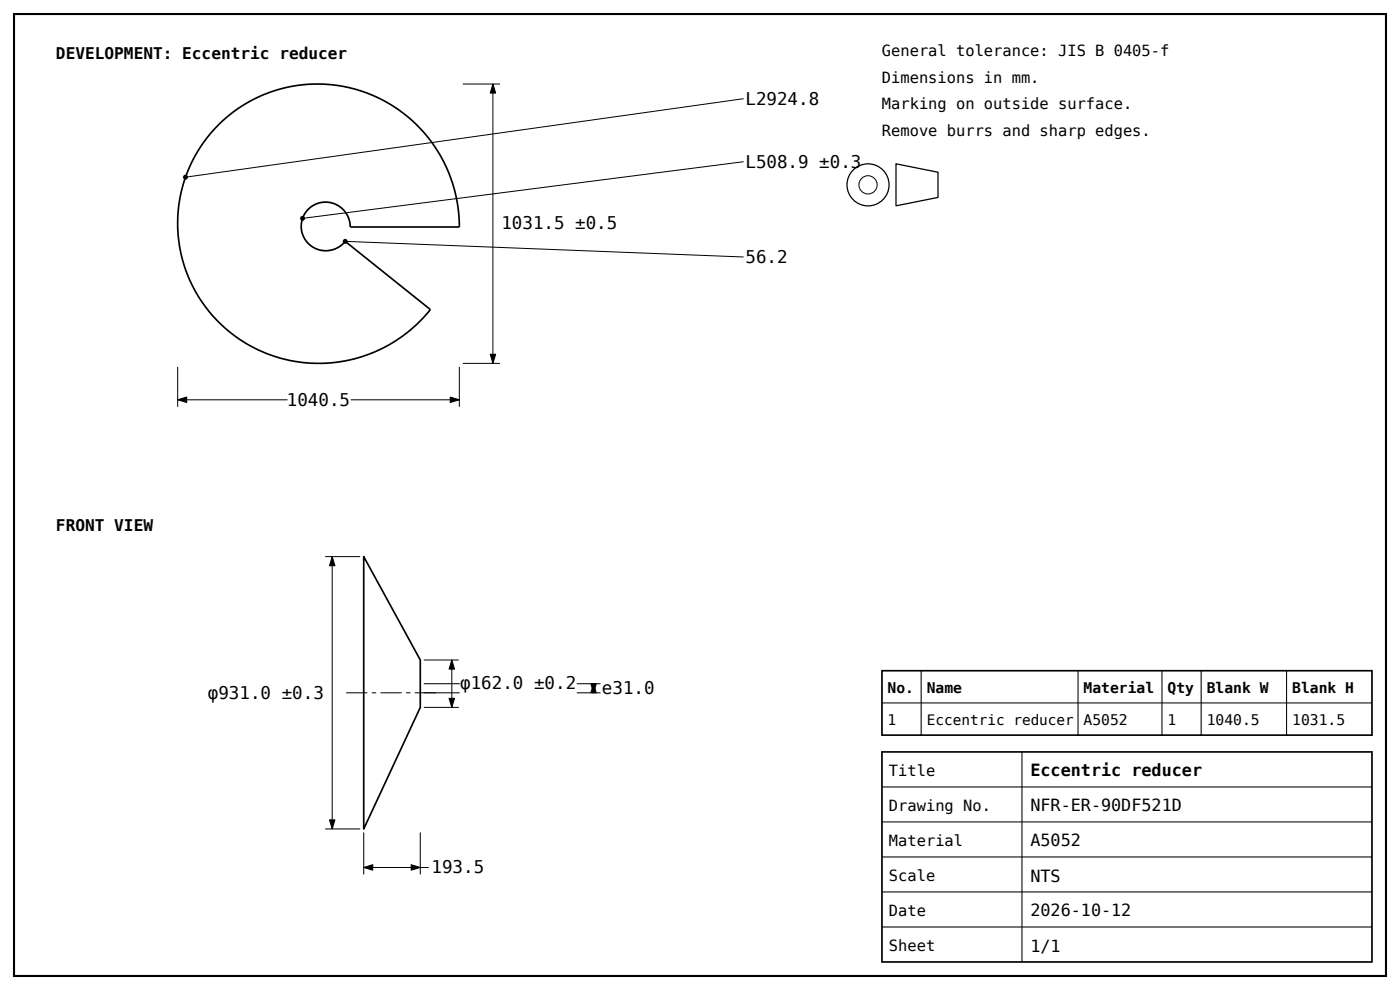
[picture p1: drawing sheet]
<svg xmlns="http://www.w3.org/2000/svg" width="507mm" height="359mm" viewBox="0 0 507 359" stroke-linecap="round" stroke-linejoin="round" font-family="sans-serif">
<path d="M5.1 5.1h497.3v348.6h-497.3z" fill="none" stroke="#000" stroke-width=".76" stroke-linecap="butt"/>
<path d="M324.8 59.4l15.2 3v9.1l-15.2 3.1z" fill="none" stroke="#000" stroke-width=".46"/>
<circle cx="314.6" cy="67" r="7.6" fill="none" stroke="#000" stroke-width=".45"/>
<g fill="none" stroke="#000" stroke-width=".36">
<path d="M117.9 201.7h12.7M120.4 201.7v98.7M153.6 239.2h12.7M163.8 239.2v17.2M153.6 256.4h12.7M153.6 247.8h13M153.6 251.1h13M209.1 247.8h8.6M209.1 251.1h8.6M215.2 247.8v3.3M117.9 300.4h12.7M131.8 301.7v15.2"/>
<path d="M131.8 314.4h23.6M152.3 301.7v15.2"/>
<circle cx="314.6" cy="67" r="3.3"/>
</g>
<path d="M79.8 44.6l3.6-3.1 4.6-3.3 4.5-2.5 4.4-1.9 3.7-1.3 5.1-1.2 5.1-.7 5.2-.1 4.4 .2 5.9 1 4.6 1.3 4.5 1.7 4.6 2.3 3.7 2.3 3.2 2.3 4.2 3.7 4 4.5 2.6 3.5 2.9 4.8 2.1 4.7 1.7 4.9 1.3 5.4 .6 4.4 .2 4.8h-39.6l-.1-1.8-.5-1.8-.9-1.6-1.4-1.5-3-1.8-3.3-.6-3.3 .8-1.6 .9-1.5 1.4-1.6 2.8-.5 3.5 .4 2.3 1.5 2.6 2.1 1.9 2.2 1.1 3.2 .4 2.3-.5 2.3-1.1 1.9-1.8 30.9 24.7-3.2 3.6-4 3.8-3.5 2.7-4 2.5-3.9 2-4.8 2-5.8 1.6-5.5 1-4.8 .3-5.5-.2-4-.5-5.1-1.1-4.9-1.6-4-1.8-5.9-3.3-3.8-2.9-3.6-3.1-3.8-4.1-2.8-3.9-2.5-4.1-2.3-4.6-1.6-4.5-1.5-6.2-.6-4.4-.2-5.5 .4-5.2 .8-4.7 1.5-5.4 1.6-4.1 1.9-3.9 3-4.7 2.7-3.5zM131.8 201.7l20.5 37.5v17.2l-20.5 44zM319.7 243.1h177.6v23.3h-177.6zM319.7 272.5h177.6v76.1h-177.6z" fill="none" stroke="#000" stroke-width=".61" stroke-linecap="butt"/>
<path d="M319.7 254.7h177.6M333.9 243.1v23.3M390.8 243.1v23.3M421.2 243.1v23.3M435.4 243.1v23.3M466.4 243.1v23.3M370.4 272.5v76.1M319.7 285.2h177.6M319.7 297.9h177.6M319.7 310.6h177.6M319.7 323.2h177.6M319.7 335.9h177.6" fill="none" stroke="#000" stroke-width=".38"/>
<path d="M125.5 251.1h33.2" fill="none" stroke="#000" stroke-width=".36" stroke-dasharray="7.7 1.6 1.6 1.6" stroke-linecap="butt"/>
<path d="M120.4 201.7l1 3.3h-2zM163.8 239.2l1 3.3h-2zM162.8 253.1h2l-1 3.3zM215.2 247.8l.9 3.3h-1.9zM214.2 247.8h1.9l-.9 3.3zM119.4 297.1h2l-1 3.3zM131.8 314.4l3.3-1v2zM149 313.4l3.3 1-3.3 1z" fill="#000" stroke="#000" stroke-width=".36"/>
<path d="M103.5 141.6h23.9v6.6h-23.9z" fill="#fff"/>
<path d="M167.8 30.5h13.4M178.7 30.5v101.2M64.4 133v14.4M166.5 133v14.4M167.8 131.7h13.4M64.4 144.9h39.8M127.2 144.9h39.3" fill="none" stroke="#000" stroke-width=".36"/>
<path d="M178.7 30.5l1 3.2h-2zM67.2 64.2l202.3-28.4zM109.7 79.1l159.8-20.5zM125.1 87.5l144.4 5.6zM177.7 128.4h2l-1 3.3zM64.4 144.9l3.3-1v2zM163.2 143.9l3.3 1-3.3 1z" fill="#000" stroke="#000" stroke-width=".36"/>
<g fill="#000">
<circle cx="67.2" cy="64.2" r=".9"/>
<circle cx="109.7" cy="79.1" r=".9"/>
<circle cx="125.1" cy="87.5" r=".9"/>
</g>
<g font-size="6.3">
<text x="270.2" y="38">L2924.8</text>
<text x="270.2" y="60.9">L508.9 ±0.3</text>
<text x="181.7" y="83.2">1031.5 ±0.5</text>
<text x="270.2" y="95.4">56.2</text>
<text x="104" y="147">1040.5</text>
<text x="166.8" y="249.9">φ162.0 ±0.2</text>
<text x="218.2" y="251.5">e31.0</text>
<text x="75.4" y="253.2">φ931.0 ±0.3</text>
<text x="156.4" y="316.5">193.5</text>
</g>
<g font-size="6.1">
<text x="373.5" y="281.4">Eccentric reducer</text>
<text x="373.5" y="294.1">NFR-ER-90DF521D</text>
<text x="373.5" y="306.8">A5052</text>
<text x="373.5" y="319.5">NTS</text>
<text x="373.5" y="332.1">2026-10-12</text>
<text x="373.5" y="344.8">1/1</text>
</g>
<g font-size="5.8">
<text x="20.3" y="21.3">DEVELOPMENT: Eccentric reducer</text>
<text x="20.3" y="192.6">FRONT VIEW</text>
</g>
<g font-size="5.6">
<text x="319.7" y="20.3">General tolerance: JIS B 0405-f</text>
<text x="319.7" y="30">Dimensions in mm.</text>
<text x="319.7" y="39.6">Marking on outside surface.</text>
<text x="319.7" y="49.2">Remove burrs and sharp edges.</text>
<text x="322.2" y="281.1">Title</text>
<text x="322.2" y="293.8">Drawing No.</text>
<text x="322.2" y="306.5">Material</text>
<text x="322.2" y="319.2">Scale</text>
<text x="322.2" y="331.9">Date</text>
<text x="322.2" y="344.6">Sheet</text>
</g>
<g font-size="5.3">
<text x="321.7" y="251.2">No.</text>
<text x="335.9" y="251.2">Name</text>
<text x="392.8" y="251.2">Material</text>
<text x="423.2" y="251.2">Qty</text>
<text x="437.4" y="251.2">Blank W</text>
<text x="468.4" y="251.2">Blank H</text>
<text x="321.7" y="262.9">1</text>
<text x="392.8" y="262.9">A5052</text>
<text x="423.2" y="262.9">1</text>
<text x="437.4" y="262.9">1040.5</text>
<text x="468.4" y="262.9">1031.5</text>
</g>
<text font-size="5.2" x="335.9" y="262.9">Eccentric reducer</text>
</svg>
